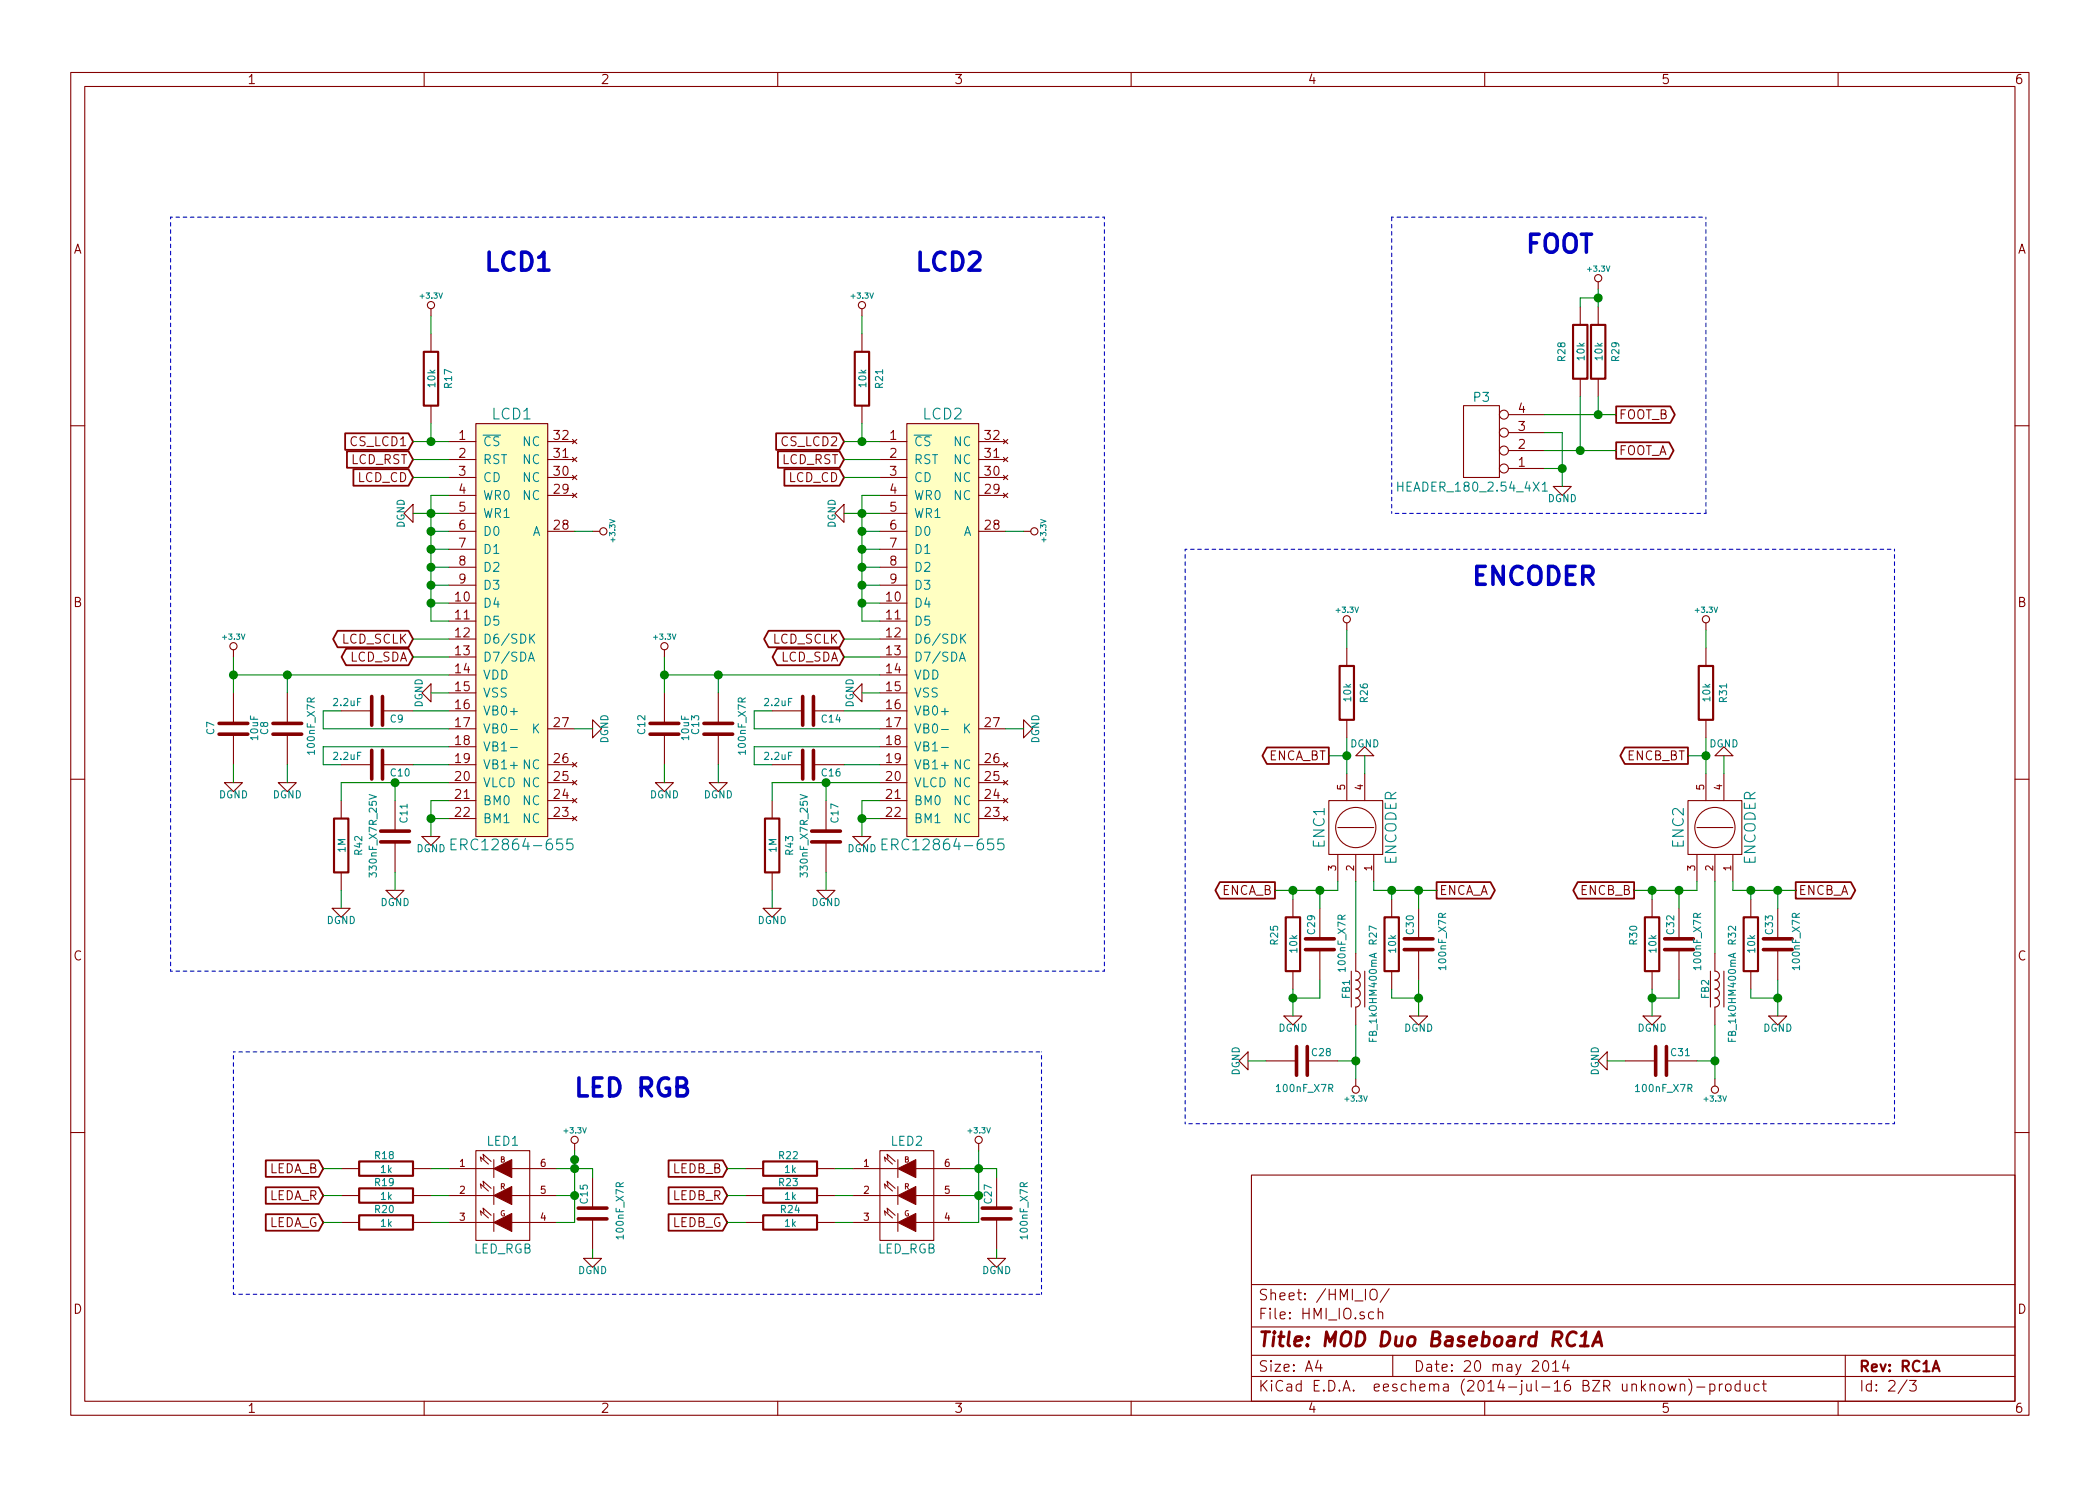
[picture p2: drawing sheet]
EESchema Schematic File Version 2
LIBS:power
LIBS:device
LIBS:transistors
LIBS:conn
LIBS:linear
LIBS:regul
LIBS:74xx
LIBS:cmos4000
LIBS:adc-dac
LIBS:memory
LIBS:xilinx
LIBS:special
LIBS:microcontrollers
LIBS:dsp
LIBS:microchip
LIBS:analog_switches
LIBS:motorola
LIBS:texas
LIBS:intel
LIBS:audio
LIBS:interface
LIBS:digital-audio
LIBS:philips
LIBS:display
LIBS:cypress
LIBS:siliconi
LIBS:opto
LIBS:atmel
LIBS:contrib
LIBS:valves
LIBS:Duo_Audio_HMI_RC1A
LIBS:Duo_TopBoard_RC1A-cache
EELAYER 25 0
EELAYER END
$Descr A4 11693 8268
encoding utf-8
Sheet 2 3
Title "MOD Duo Baseboard RC1A"
Date "20 may 2014"
Rev "RC1A"
Comp ""
Comment1 ""
Comment2 ""
Comment3 ""
Comment4 ""
$EndDescr
$Comp
L LED_RGB LED1
U 1 1
P 2800 6650
F 0 "LED1" H 2800 6950 50  0000 C CNN
F 1 "LED_RGB" H 2800 6350 50  0000 C CNN
F 2 "MOD_Footprints_Lib:LED_CLRTB_GFSF_1" H 2800 6800 60  0001 C CNN
F 3 "~" H 2800 6800 60  0000 C CNN
	1    2800 6650
	1    0    0    -1  
$EndComp
$Comp
L +3.3V #PWR033
U 1 1
P 3200 6400
F 0 "#PWR033" H 3200 6360 30  0001 C CNN
F 1 "+3.3V" H 3200 6510 30  0000 C CNN
F 2 "" H 3200 6400 60  0000 C CNN
F 3 "" H 3200 6400 60  0000 C CNN
	1    3200 6400
	1    0    0    -1  
$EndComp
Text GLabel 1800 6650 0    50   Input ~ 0
LEDA_R
$Comp
L R R19
U 1 1
P 2150 6650
F 0 "R19" V 2080 6640 40  0000 C CNN
F 1 "1k" V 2157 6651 40  0000 C CNN
F 2 "MOD_Footprints_Lib:SM0603" V 2080 6650 30  0001 C CNN
F 3 "~" H 2150 6650 30  0000 C CNN
	1    2150 6650
	0    1    1    0   
$EndComp
Text GLabel 1800 6800 0    50   Input ~ 0
LEDA_G
$Comp
L R R20
U 1 1
P 2150 6800
F 0 "R20" V 2080 6790 40  0000 C CNN
F 1 "1k" V 2157 6801 40  0000 C CNN
F 2 "MOD_Footprints_Lib:SM0603" V 2080 6800 30  0001 C CNN
F 3 "~" H 2150 6800 30  0000 C CNN
	1    2150 6800
	0    1    1    0   
$EndComp
$Comp
L R R18
U 1 1
P 2150 6500
F 0 "R18" V 2080 6490 40  0000 C CNN
F 1 "1k" V 2157 6501 40  0000 C CNN
F 2 "MOD_Footprints_Lib:SM0603" V 2080 6500 30  0001 C CNN
F 3 "~" H 2150 6500 30  0000 C CNN
	1    2150 6500
	0    1    1    0   
$EndComp
Text GLabel 1800 6500 0    50   Input ~ 0
LEDA_B
$Comp
L LED_RGB LED2
U 1 1
P 5050 6650
F 0 "LED2" H 5050 6950 50  0000 C CNN
F 1 "LED_RGB" H 5050 6350 50  0000 C CNN
F 2 "MOD_Footprints_Lib:LED_CLRTB_GFSF_1" H 5050 6800 60  0001 C CNN
F 3 "~" H 5050 6800 60  0000 C CNN
	1    5050 6650
	1    0    0    -1  
$EndComp
$Comp
L +3.3V #PWR034
U 1 1
P 5450 6400
F 0 "#PWR034" H 5450 6360 30  0001 C CNN
F 1 "+3.3V" H 5450 6510 30  0000 C CNN
F 2 "" H 5450 6400 60  0000 C CNN
F 3 "" H 5450 6400 60  0000 C CNN
	1    5450 6400
	1    0    0    -1  
$EndComp
Text GLabel 4050 6650 0    50   Input ~ 0
LEDB_R
$Comp
L R R23
U 1 1
P 4400 6650
F 0 "R23" V 4330 6640 40  0000 C CNN
F 1 "1k" V 4407 6651 40  0000 C CNN
F 2 "MOD_Footprints_Lib:SM0603" V 4330 6650 30  0001 C CNN
F 3 "~" H 4400 6650 30  0000 C CNN
	1    4400 6650
	0    1    1    0   
$EndComp
Text GLabel 4050 6800 0    50   Input ~ 0
LEDB_G
$Comp
L R R24
U 1 1
P 4400 6800
F 0 "R24" V 4330 6800 40  0000 C CNN
F 1 "1k" V 4407 6801 40  0000 C CNN
F 2 "MOD_Footprints_Lib:SM0603" V 4330 6800 30  0001 C CNN
F 3 "~" H 4400 6800 30  0000 C CNN
	1    4400 6800
	0    1    1    0   
$EndComp
$Comp
L R R22
U 1 1
P 4400 6500
F 0 "R22" V 4330 6490 40  0000 C CNN
F 1 "1k" V 4407 6501 40  0000 C CNN
F 2 "MOD_Footprints_Lib:SM0603" V 4330 6500 30  0001 C CNN
F 3 "~" H 4400 6500 30  0000 C CNN
	1    4400 6500
	0    1    1    0   
$EndComp
Text GLabel 4050 6500 0    50   Input ~ 0
LEDB_B
$Comp
L R R29
U 1 1
P 8900 1950
F 0 "R29" V 9000 1950 40  0000 C CNN
F 1 "10k" V 8907 1951 40  0000 C CNN
F 2 "MOD_Footprints_Lib:SM0603" V 8830 1950 30  0001 C CNN
F 3 "~" H 8900 1950 30  0000 C CNN
	1    8900 1950
	1    0    0    -1  
$EndComp
$Comp
L +3.3V #PWR035
U 1 1
P 8900 1600
F 0 "#PWR035" H 8900 1560 30  0001 C CNN
F 1 "+3.3V" H 8900 1710 30  0000 C CNN
F 2 "" H 8900 1600 60  0000 C CNN
F 3 "" H 8900 1600 60  0000 C CNN
	1    8900 1600
	1    0    0    -1  
$EndComp
Text GLabel 9000 2500 2    50   Output ~ 0
FOOT_A
$Comp
L R R28
U 1 1
P 8800 1950
F 0 "R28" V 8700 1950 40  0000 C CNN
F 1 "10k" V 8807 1951 40  0000 C CNN
F 2 "MOD_Footprints_Lib:SM0603" V 8730 1950 30  0001 C CNN
F 3 "~" H 8800 1950 30  0000 C CNN
	1    8800 1950
	1    0    0    -1  
$EndComp
Text GLabel 9000 2300 2    50   Output ~ 0
FOOT_B
$Comp
L ENCODER ENC1
U 1 1
P 7550 4600
F 0 "ENC1" V 7350 4600 60  0000 C CNN
F 1 "ENCODER" V 7750 4600 60  0000 C CNN
F 2 "MOD_Footprints_Lib:ENCODER_PEC11R-4xxxF-Sxxxx" H 7550 4600 60  0001 C CNN
F 3 "" H 7550 4600 60  0000 C CNN
	1    7550 4600
	1    0    0    -1  
$EndComp
$Comp
L R R26
U 1 1
P 7500 3850
F 0 "R26" V 7600 3850 40  0000 C CNN
F 1 "10k" V 7507 3851 40  0000 C CNN
F 2 "MOD_Footprints_Lib:SM0603" V 7430 3850 30  0001 C CNN
F 3 "~" H 7500 3850 30  0000 C CNN
	1    7500 3850
	1    0    0    -1  
$EndComp
$Comp
L +3.3V #PWR036
U 1 1
P 7500 3500
F 0 "#PWR036" H 7500 3460 30  0001 C CNN
F 1 "+3.3V" H 7500 3610 30  0000 C CNN
F 2 "" H 7500 3500 60  0000 C CNN
F 3 "" H 7500 3500 60  0000 C CNN
	1    7500 3500
	1    0    0    -1  
$EndComp
$Comp
L DGND #PWR037
U 1 1
P 7600 4200
F 0 "#PWR037" H 7600 4200 40  0001 C CNN
F 1 "DGND" H 7600 4130 40  0000 C CNN
F 2 "" H 7600 4200 60  0000 C CNN
F 3 "" H 7600 4200 60  0000 C CNN
	1    7600 4200
	-1   0    0    1   
$EndComp
$Comp
L C C29
U 1 1
P 7350 5250
F 0 "C29" V 7400 5300 40  0000 L CNN
F 1 "100nF_X7R" V 7230 5090 40  0000 L CNN
F 2 "MOD_Footprints_Lib:SM0603" H 7388 5100 30  0001 C CNN
F 3 "~" H 7350 5250 60  0000 C CNN
	1    7350 5250
	-1   0    0    -1  
$EndComp
$Comp
L C C30
U 1 1
P 7900 5250
F 0 "C30" V 7950 5300 40  0000 L CNN
F 1 "100nF_X7R" V 7770 5100 40  0000 L CNN
F 2 "MOD_Footprints_Lib:SM0603" H 7938 5100 30  0001 C CNN
F 3 "~" H 7900 5250 60  0000 C CNN
	1    7900 5250
	-1   0    0    -1  
$EndComp
$Comp
L R R25
U 1 1
P 7200 5250
F 0 "R25" V 7100 5300 40  0000 C CNN
F 1 "10k" V 7207 5251 40  0000 C CNN
F 2 "MOD_Footprints_Lib:SM0603" V 7130 5250 30  0001 C CNN
F 3 "~" H 7200 5250 30  0000 C CNN
	1    7200 5250
	1    0    0    -1  
$EndComp
$Comp
L R R27
U 1 1
P 7750 5250
F 0 "R27" V 7650 5300 40  0000 C CNN
F 1 "10k" V 7757 5251 40  0000 C CNN
F 2 "MOD_Footprints_Lib:SM0603" V 7680 5250 30  0001 C CNN
F 3 "~" H 7750 5250 30  0000 C CNN
	1    7750 5250
	1    0    0    -1  
$EndComp
$Comp
L DGND #PWR038
U 1 1
P 7200 5650
F 0 "#PWR038" H 7200 5650 40  0001 C CNN
F 1 "DGND" H 7200 5580 40  0000 C CNN
F 2 "" H 7200 5650 60  0000 C CNN
F 3 "" H 7200 5650 60  0000 C CNN
	1    7200 5650
	1    0    0    -1  
$EndComp
$Comp
L DGND #PWR039
U 1 1
P 7900 5650
F 0 "#PWR039" H 7900 5650 40  0001 C CNN
F 1 "DGND" H 7900 5580 40  0000 C CNN
F 2 "" H 7900 5650 60  0000 C CNN
F 3 "" H 7900 5650 60  0000 C CNN
	1    7900 5650
	1    0    0    -1  
$EndComp
Text GLabel 8000 4950 2    50   Output ~ 0
ENCA_A
Text GLabel 7100 4950 0    50   Output ~ 0
ENCA_B
Text GLabel 7400 4200 0    50   Output ~ 0
ENCA_BT
$Comp
L +3.3V #PWR040
U 1 1
P 7550 6000
F 0 "#PWR040" H 7550 5960 30  0001 C CNN
F 1 "+3.3V" H 7550 6110 30  0000 C CNN
F 2 "" H 7550 6000 60  0000 C CNN
F 3 "" H 7550 6000 60  0000 C CNN
	1    7550 6000
	-1   0    0    1   
$EndComp
$Comp
L C C28
U 1 1
P 7250 5900
F 0 "C28" V 7300 5950 40  0000 L CNN
F 1 "100nF_X7R" V 7100 5750 40  0000 L CNN
F 2 "MOD_Footprints_Lib:SM0603" H 7288 5750 30  0001 C CNN
F 3 "~" H 7250 5900 60  0000 C CNN
	1    7250 5900
	0    1    -1   0   
$EndComp
$Comp
L DGND #PWR041
U 1 1
P 6950 5900
F 0 "#PWR041" H 6950 5900 40  0001 C CNN
F 1 "DGND" H 6950 5830 40  0000 C CNN
F 2 "" H 6950 5900 60  0000 C CNN
F 3 "" H 6950 5900 60  0000 C CNN
	1    6950 5900
	0    1    1    0   
$EndComp
$Comp
L ENCODER ENC2
U 1 1
P 9550 4600
F 0 "ENC2" V 9350 4600 60  0000 C CNN
F 1 "ENCODER" V 9750 4600 60  0000 C CNN
F 2 "MOD_Footprints_Lib:ENCODER_PEC11R-4xxxF-Sxxxx" H 9550 4600 60  0001 C CNN
F 3 "" H 9550 4600 60  0000 C CNN
	1    9550 4600
	1    0    0    -1  
$EndComp
$Comp
L R R31
U 1 1
P 9500 3850
F 0 "R31" V 9600 3850 40  0000 C CNN
F 1 "10k" V 9507 3851 40  0000 C CNN
F 2 "MOD_Footprints_Lib:SM0603" V 9430 3850 30  0001 C CNN
F 3 "~" H 9500 3850 30  0000 C CNN
	1    9500 3850
	1    0    0    -1  
$EndComp
$Comp
L +3.3V #PWR042
U 1 1
P 9500 3500
F 0 "#PWR042" H 9500 3460 30  0001 C CNN
F 1 "+3.3V" H 9500 3610 30  0000 C CNN
F 2 "" H 9500 3500 60  0000 C CNN
F 3 "" H 9500 3500 60  0000 C CNN
	1    9500 3500
	1    0    0    -1  
$EndComp
$Comp
L DGND #PWR043
U 1 1
P 9600 4200
F 0 "#PWR043" H 9600 4200 40  0001 C CNN
F 1 "DGND" H 9600 4130 40  0000 C CNN
F 2 "" H 9600 4200 60  0000 C CNN
F 3 "" H 9600 4200 60  0000 C CNN
	1    9600 4200
	-1   0    0    1   
$EndComp
$Comp
L C C32
U 1 1
P 9350 5250
F 0 "C32" V 9400 5300 40  0000 L CNN
F 1 "100nF_X7R" V 9250 5100 40  0000 L CNN
F 2 "MOD_Footprints_Lib:SM0603" H 9388 5100 30  0001 C CNN
F 3 "~" H 9350 5250 60  0000 C CNN
	1    9350 5250
	-1   0    0    -1  
$EndComp
$Comp
L C C33
U 1 1
P 9900 5250
F 0 "C33" V 9950 5300 40  0000 L CNN
F 1 "100nF_X7R" V 9800 5100 40  0000 L CNN
F 2 "MOD_Footprints_Lib:SM0603" H 9938 5100 30  0001 C CNN
F 3 "~" H 9900 5250 60  0000 C CNN
	1    9900 5250
	-1   0    0    -1  
$EndComp
$Comp
L R R30
U 1 1
P 9200 5250
F 0 "R30" V 9100 5300 40  0000 C CNN
F 1 "10k" V 9207 5251 40  0000 C CNN
F 2 "MOD_Footprints_Lib:SM0603" V 9130 5250 30  0001 C CNN
F 3 "~" H 9200 5250 30  0000 C CNN
	1    9200 5250
	1    0    0    -1  
$EndComp
$Comp
L R R32
U 1 1
P 9750 5250
F 0 "R32" V 9650 5300 40  0000 C CNN
F 1 "10k" V 9757 5251 40  0000 C CNN
F 2 "MOD_Footprints_Lib:SM0603" V 9680 5250 30  0001 C CNN
F 3 "~" H 9750 5250 30  0000 C CNN
	1    9750 5250
	1    0    0    -1  
$EndComp
$Comp
L DGND #PWR044
U 1 1
P 9200 5650
F 0 "#PWR044" H 9200 5650 40  0001 C CNN
F 1 "DGND" H 9200 5580 40  0000 C CNN
F 2 "" H 9200 5650 60  0000 C CNN
F 3 "" H 9200 5650 60  0000 C CNN
	1    9200 5650
	1    0    0    -1  
$EndComp
$Comp
L DGND #PWR045
U 1 1
P 9900 5650
F 0 "#PWR045" H 9900 5650 40  0001 C CNN
F 1 "DGND" H 9900 5580 40  0000 C CNN
F 2 "" H 9900 5650 60  0000 C CNN
F 3 "" H 9900 5650 60  0000 C CNN
	1    9900 5650
	1    0    0    -1  
$EndComp
Text GLabel 10000 4950 2    50   Output ~ 0
ENCB_A
Text GLabel 9100 4950 0    50   Output ~ 0
ENCB_B
Text GLabel 9400 4200 0    50   Output ~ 0
ENCB_BT
$Comp
L +3.3V #PWR046
U 1 1
P 9550 6000
F 0 "#PWR046" H 9550 5960 30  0001 C CNN
F 1 "+3.3V" H 9550 6110 30  0000 C CNN
F 2 "" H 9550 6000 60  0000 C CNN
F 3 "" H 9550 6000 60  0000 C CNN
	1    9550 6000
	-1   0    0    1   
$EndComp
$Comp
L C C31
U 1 1
P 9250 5900
F 0 "C31" V 9300 5950 40  0000 L CNN
F 1 "100nF_X7R" V 9100 5750 40  0000 L CNN
F 2 "MOD_Footprints_Lib:SM0603" H 9288 5750 30  0001 C CNN
F 3 "~" H 9250 5900 60  0000 C CNN
	1    9250 5900
	0    1    -1   0   
$EndComp
$Comp
L DGND #PWR047
U 1 1
P 8950 5900
F 0 "#PWR047" H 8950 5900 40  0001 C CNN
F 1 "DGND" H 8950 5830 40  0000 C CNN
F 2 "" H 8950 5900 60  0000 C CNN
F 3 "" H 8950 5900 60  0000 C CNN
	1    8950 5900
	0    1    1    0   
$EndComp
$Comp
L FERRITE_BEAD FB2
U 1 1
P 9550 5500
F 0 "FB2" H 9550 5550 40  0000 C CNN
F 1 "FB_1kOHM400mA" H 9500 5400 40  0000 C CNN
F 2 "MOD_Footprints_Lib:SM0805" H 9300 5450 60  0001 C CNN
F 3 "" H 9300 5450 60  0000 C CNN
	1    9550 5500
	0    -1   -1   0   
$EndComp
$Comp
L FERRITE_BEAD FB1
U 1 1
P 7550 5500
F 0 "FB1" H 7550 5550 40  0000 C CNN
F 1 "FB_1kOHM400mA" H 7500 5400 40  0000 C CNN
F 2 "MOD_Footprints_Lib:SM0805" H 7300 5450 60  0001 C CNN
F 3 "" H 7300 5450 60  0000 C CNN
	1    7550 5500
	0    -1   -1   0   
$EndComp
$Comp
L DGND #PWR048
U 1 1
P 8700 2700
F 0 "#PWR048" H 8700 2700 40  0001 C CNN
F 1 "DGND" H 8700 2630 40  0000 C CNN
F 2 "" H 8700 2700 60  0000 C CNN
F 3 "" H 8700 2700 60  0000 C CNN
	1    8700 2700
	1    0    0    -1  
$EndComp
Text Notes 3200 6100 0    100  ~ 20
LED RGB
Text Notes 8200 3250 0    100  ~ 20
ENCODER
Text Notes 8500 1400 0    100  ~ 20
FOOT
$Comp
L CONN_4 P3
U 1 1
P 8250 2450
F 0 "P3" H 8250 2200 50  0000 C CNN
F 1 "HEADER_180_2.54_4X1" H 8300 2700 50  0000 C CNN
F 2 "MOD_Footprints_Lib:Pin_Header_180_2.54_1x4" H 8250 2450 60  0001 C CNN
F 3 "" H 8250 2450 60  0000 C CNN
	1    8250 2450
	-1   0    0    1   
$EndComp
$Comp
L C C27
U 1 1
P 5550 6750
F 0 "C27" V 5600 6800 40  0000 L CNN
F 1 "100nF_X7R" V 5400 6600 40  0000 L CNN
F 2 "MOD_Footprints_Lib:SM0603" H 5588 6600 30  0001 C CNN
F 3 "~" H 5550 6750 60  0000 C CNN
	1    5550 6750
	-1   0    0    -1  
$EndComp
$Comp
L C C15
U 1 1
P 3300 6750
F 0 "C15" V 3350 6800 40  0000 L CNN
F 1 "100nF_X7R" V 3150 6600 40  0000 L CNN
F 2 "MOD_Footprints_Lib:SM0603" H 3338 6600 30  0001 C CNN
F 3 "~" H 3300 6750 60  0000 C CNN
	1    3300 6750
	-1   0    0    -1  
$EndComp
$Comp
L DGND #PWR049
U 1 1
P 3300 7000
F 0 "#PWR049" H 3300 7000 40  0001 C CNN
F 1 "DGND" H 3300 6930 40  0000 C CNN
F 2 "" H 3300 7000 60  0000 C CNN
F 3 "" H 3300 7000 60  0000 C CNN
	1    3300 7000
	1    0    0    -1  
$EndComp
$Comp
L DGND #PWR050
U 1 1
P 5550 7000
F 0 "#PWR050" H 5550 7000 40  0001 C CNN
F 1 "DGND" H 5550 6930 40  0000 C CNN
F 2 "" H 5550 7000 60  0000 C CNN
F 3 "" H 5550 7000 60  0000 C CNN
	1    5550 7000
	1    0    0    -1  
$EndComp
Text Notes 5100 1500 0    100  ~ 20
LCD2
Text GLabel 2300 3550 0    50   BiDi ~ 0
LCD_SCLK
Text GLabel 2300 3650 0    50   BiDi ~ 0
LCD_SDA
Text GLabel 4700 2450 0    50   Input ~ 0
CS_LCD2
$Comp
L R R21
U 1 1
P 4800 2100
F 0 "R21" V 4900 2100 40  0000 C CNN
F 1 "10k" V 4807 2101 40  0000 C CNN
F 2 "MOD_Footprints_Lib:SM0603" V 4730 2100 30  0001 C CNN
F 3 "~" H 4800 2100 30  0000 C CNN
	1    4800 2100
	1    0    0    -1  
$EndComp
Text GLabel 2300 2550 0    50   Input ~ 0
LCD_RST
Text GLabel 2300 2650 0    50   Input ~ 0
LCD_CD
Text Notes 2700 1500 0    100  ~ 20
LCD1
Text GLabel 2300 2450 0    50   Input ~ 0
CS_LCD1
$Comp
L R R17
U 1 1
P 2400 2100
F 0 "R17" V 2500 2100 40  0000 C CNN
F 1 "10k" V 2407 2101 40  0000 C CNN
F 2 "MOD_Footprints_Lib:SM0603" V 2330 2100 30  0001 C CNN
F 3 "~" H 2400 2100 30  0000 C CNN
	1    2400 2100
	1    0    0    -1  
$EndComp
$Comp
L +3.3V #PWR051
U 1 1
P 2400 1750
F 0 "#PWR051" H 2400 1710 30  0001 C CNN
F 1 "+3.3V" H 2400 1860 30  0000 C CNN
F 2 "" H 2400 1750 60  0000 C CNN
F 3 "" H 2400 1750 60  0000 C CNN
	1    2400 1750
	-1   0    0    -1  
$EndComp
$Comp
L ERC12864-655 LCD1
U 1 1
P 2850 3500
F 0 "LCD1" H 2850 4700 60  0000 C CNN
F 1 "ERC12864-655" H 2850 2300 60  0000 C CNN
F 2 "MOD_Footprints_Lib:ERC12864-655" H 2800 3500 60  0001 C CNN
F 3 "" H 2800 3500 60  0000 C CNN
	1    2850 3500
	1    0    0    -1  
$EndComp
$Comp
L DGND #PWR052
U 1 1
P 3300 4050
F 0 "#PWR052" H 3300 4050 40  0001 C CNN
F 1 "DGND" H 3300 3980 40  0000 C CNN
F 2 "" H 3300 4050 60  0000 C CNN
F 3 "" H 3300 4050 60  0000 C CNN
	1    3300 4050
	0    -1   -1   0   
$EndComp
$Comp
L +3.3V #PWR053
U 1 1
P 3300 2950
F 0 "#PWR053" H 3300 2910 30  0001 C CNN
F 1 "+3.3V" H 3300 3060 30  0000 C CNN
F 2 "" H 3300 2950 60  0000 C CNN
F 3 "" H 3300 2950 60  0000 C CNN
	1    3300 2950
	0    1    -1   0   
$EndComp
$Comp
L C C8
U 1 1
P 1600 4050
F 0 "C8" V 1730 4015 40  0000 L CNN
F 1 "100nF_X7R" V 1470 3900 40  0000 L CNN
F 2 "MOD_Footprints_Lib:SM0603" H 1638 3900 30  0001 C CNN
F 3 "~" H 1600 4050 60  0000 C CNN
	1    1600 4050
	-1   0    0    -1  
$EndComp
$Comp
L C C7
U 1 1
P 1300 4050
F 0 "C7" V 1430 4015 40  0000 L CNN
F 1 "10uF" V 1186 3981 40  0000 L CNN
F 2 "MOD_Footprints_Lib:SM0603" H 1338 3900 30  0001 C CNN
F 3 "~" H 1300 4050 60  0000 C CNN
	1    1300 4050
	-1   0    0    -1  
$EndComp
$Comp
L DGND #PWR054
U 1 1
P 1300 4350
F 0 "#PWR054" H 1300 4350 40  0001 C CNN
F 1 "DGND" H 1300 4280 40  0000 C CNN
F 2 "" H 1300 4350 60  0000 C CNN
F 3 "" H 1300 4350 60  0000 C CNN
	1    1300 4350
	1    0    0    -1  
$EndComp
$Comp
L DGND #PWR055
U 1 1
P 1600 4350
F 0 "#PWR055" H 1600 4350 40  0001 C CNN
F 1 "DGND" H 1600 4280 40  0000 C CNN
F 2 "" H 1600 4350 60  0000 C CNN
F 3 "" H 1600 4350 60  0000 C CNN
	1    1600 4350
	1    0    0    -1  
$EndComp
$Comp
L DGND #PWR056
U 1 1
P 2400 3850
F 0 "#PWR056" H 2400 3850 40  0001 C CNN
F 1 "DGND" H 2400 3780 40  0000 C CNN
F 2 "" H 2400 3850 60  0000 C CNN
F 3 "" H 2400 3850 60  0000 C CNN
	1    2400 3850
	0    1    1    0   
$EndComp
$Comp
L DGND #PWR057
U 1 1
P 2300 2850
F 0 "#PWR057" H 2300 2850 40  0001 C CNN
F 1 "DGND" H 2300 2780 40  0000 C CNN
F 2 "" H 2300 2850 60  0000 C CNN
F 3 "" H 2300 2850 60  0000 C CNN
	1    2300 2850
	0    1    1    0   
$EndComp
Wire Wire Line
	3100 6500 3300 6500
Wire Wire Line
	3200 6400 3200 6800
Wire Wire Line
	3200 6650 3100 6650
Connection ~ 3200 6500
Wire Wire Line
	3200 6800 3100 6800
Connection ~ 3200 6650
Wire Wire Line
	1900 6650 1800 6650
Wire Wire Line
	2400 6500 2500 6500
Wire Wire Line
	1800 6800 1900 6800
Wire Wire Line
	1900 6500 1800 6500
Wire Wire Line
	2400 6650 2500 6650
Wire Wire Line
	2500 6800 2400 6800
Wire Wire Line
	5350 6500 5550 6500
Wire Wire Line
	5450 6400 5450 6800
Wire Wire Line
	5450 6650 5350 6650
Connection ~ 5450 6500
Wire Wire Line
	5450 6800 5350 6800
Connection ~ 5450 6650
Wire Wire Line
	4150 6650 4050 6650
Wire Wire Line
	4650 6500 4750 6500
Wire Wire Line
	4050 6800 4150 6800
Wire Wire Line
	4150 6500 4050 6500
Wire Wire Line
	4650 6650 4750 6650
Wire Wire Line
	4750 6800 4650 6800
Wire Wire Line
	8900 1600 8900 1700
Wire Wire Line
	8600 2300 9000 2300
Wire Wire Line
	8900 2300 8900 2200
Connection ~ 8900 2300
Wire Wire Line
	7500 3500 7500 3600
Wire Wire Line
	7500 4100 7500 4300
Wire Wire Line
	7600 4200 7600 4300
Wire Wire Line
	7100 4950 7450 4950
Wire Wire Line
	7200 4950 7200 5000
Connection ~ 7350 4950
Wire Wire Line
	7350 5450 7350 5550
Wire Wire Line
	7350 5550 7200 5550
Wire Wire Line
	7200 5500 7200 5650
Wire Wire Line
	7350 5050 7350 4950
Wire Wire Line
	7450 4950 7450 4900
Wire Wire Line
	7650 4900 7650 4950
Wire Wire Line
	7650 4950 8000 4950
Wire Wire Line
	7750 4950 7750 5000
Wire Wire Line
	7900 4950 7900 5050
Connection ~ 7750 4950
Wire Wire Line
	7900 5450 7900 5650
Wire Wire Line
	7900 5550 7750 5550
Wire Wire Line
	7750 5550 7750 5500
Connection ~ 7200 5550
Connection ~ 7900 5550
Connection ~ 7200 4950
Connection ~ 7900 4950
Wire Wire Line
	7400 4200 7500 4200
Connection ~ 7500 4200
Wire Wire Line
	7550 5300 7550 4900
Wire Wire Line
	7550 5700 7550 6000
Wire Wire Line
	7450 5900 7550 5900
Connection ~ 7550 5900
Wire Wire Line
	6950 5900 7050 5900
Wire Wire Line
	9500 3500 9500 3600
Wire Wire Line
	9500 4100 9500 4300
Wire Wire Line
	9600 4200 9600 4300
Wire Wire Line
	9100 4950 9450 4950
Wire Wire Line
	9200 4950 9200 5000
Connection ~ 9350 4950
Wire Wire Line
	9350 5450 9350 5550
Wire Wire Line
	9350 5550 9200 5550
Wire Wire Line
	9200 5500 9200 5650
Wire Wire Line
	9350 5050 9350 4950
Wire Wire Line
	9450 4950 9450 4900
Wire Wire Line
	9650 4900 9650 4950
Wire Wire Line
	9650 4950 10000 4950
Wire Wire Line
	9750 4950 9750 5000
Wire Wire Line
	9900 4950 9900 5050
Connection ~ 9750 4950
Wire Wire Line
	9900 5450 9900 5650
Wire Wire Line
	9900 5550 9750 5550
Wire Wire Line
	9750 5550 9750 5500
Connection ~ 9200 5550
Connection ~ 9900 5550
Connection ~ 9200 4950
Connection ~ 9900 4950
Wire Wire Line
	9400 4200 9500 4200
Connection ~ 9500 4200
Wire Wire Line
	9550 5300 9550 4900
Wire Wire Line
	9550 5700 9550 6000
Wire Wire Line
	9450 5900 9550 5900
Connection ~ 9550 5900
Wire Wire Line
	8950 5900 9050 5900
Wire Wire Line
	8800 1700 8800 1650
Wire Wire Line
	8800 1650 8900 1650
Connection ~ 8900 1650
Wire Wire Line
	8600 2500 9000 2500
Wire Wire Line
	8600 2600 8700 2600
Wire Wire Line
	8700 2400 8700 2700
Connection ~ 8800 2500
Wire Wire Line
	8800 2200 8800 2500
Wire Notes Line
	6600 3050 6600 6250
Wire Notes Line
	10550 3050 10550 6250
Wire Wire Line
	8700 2400 8600 2400
Connection ~ 8700 2600
Wire Wire Line
	5550 6500 5550 6550
Wire Wire Line
	3300 7000 3300 6950
Wire Wire Line
	5550 6950 5550 7000
Wire Wire Line
	3300 6500 3300 6550
Wire Wire Line
	3200 6500 3200 6450
Connection ~ 3200 6450
Wire Notes Line
	1300 5850 5800 5850
Wire Notes Line
	1300 7200 5800 7200
Wire Notes Line
	1300 7200 1300 5850
Wire Wire Line
	2300 3550 2500 3550
Wire Wire Line
	2300 3650 2500 3650
Wire Wire Line
	2300 2550 2500 2550
Wire Wire Line
	2300 2650 2500 2650
Wire Notes Line
	950  1200 6150 1200
Wire Notes Line
	6150 1200 6150 5400
Wire Notes Line
	6150 5400 950  5400
Wire Notes Line
	950  5400 950  1200
Wire Wire Line
	2400 1750 2400 1850
Wire Wire Line
	2400 2350 2400 2450
Connection ~ 2400 2450
Wire Notes Line
	10550 6250 6600 6250
Wire Notes Line
	6600 3050 10550 3050
Wire Notes Line
	5800 7200 5800 5850
Wire Notes Line
	7750 2850 7750 1200
Wire Notes Line
	9500 1200 9500 2850
Wire Wire Line
	3200 4050 3300 4050
Wire Wire Line
	3200 2950 3300 2950
Wire Wire Line
	1300 4250 1300 4350
Wire Wire Line
	1600 4250 1600 4350
Wire Wire Line
	1300 3650 1300 3850
Wire Wire Line
	1300 3750 2500 3750
Wire Wire Line
	1600 3850 1600 3750
Connection ~ 1600 3750
Wire Wire Line
	2400 3850 2500 3850
Wire Wire Line
	2300 2450 2500 2450
Wire Wire Line
	2400 3450 2500 3450
Wire Wire Line
	2400 2750 2400 3450
Wire Wire Line
	2400 2950 2500 2950
Wire Wire Line
	2500 3050 2400 3050
Connection ~ 2400 3050
Wire Wire Line
	2500 3150 2400 3150
Connection ~ 2400 3150
Wire Wire Line
	2500 3250 2400 3250
Connection ~ 2400 3250
Connection ~ 2400 3350
Wire Wire Line
	2500 2750 2400 2750
Connection ~ 2400 2950
Wire Wire Line
	2300 2850 2500 2850
Connection ~ 2400 2850
Wire Wire Line
	2400 3350 2500 3350
$Comp
L +3.3V #PWR058
U 1 1
P 1300 3650
F 0 "#PWR058" H 1300 3610 30  0001 C CNN
F 1 "+3.3V" H 1300 3760 30  0000 C CNN
F 2 "" H 1300 3650 60  0000 C CNN
F 3 "" H 1300 3650 60  0000 C CNN
	1    1300 3650
	-1   0    0    -1  
$EndComp
Connection ~ 1300 3750
Wire Wire Line
	2500 4450 2400 4450
Wire Wire Line
	2400 4450 2400 4650
Wire Wire Line
	2400 4550 2500 4550
$Comp
L DGND #PWR059
U 1 1
P 2400 4650
F 0 "#PWR059" H 2400 4650 40  0001 C CNN
F 1 "DGND" H 2400 4580 40  0000 C CNN
F 2 "" H 2400 4650 60  0000 C CNN
F 3 "" H 2400 4650 60  0000 C CNN
	1    2400 4650
	1    0    0    -1  
$EndComp
Connection ~ 2400 4550
$Comp
L C C11
U 1 1
P 2200 4650
F 0 "C11" V 2154 4722 40  0000 L CNN
F 1 "330nF_X7R_25V" V 2325 4418 40  0000 L CNN
F 2 "MOD_Footprints_Lib:SM0603" H 2238 4500 30  0001 C CNN
F 3 "~" H 2200 4650 60  0000 C CNN
	1    2200 4650
	-1   0    0    -1  
$EndComp
Wire Wire Line
	1900 4350 2500 4350
Wire Wire Line
	2200 4350 2200 4450
$Comp
L R R42
U 1 1
P 1900 4700
F 0 "R42" V 2000 4700 40  0000 C CNN
F 1 "1M" V 1907 4701 40  0000 C CNN
F 2 "MOD_Footprints_Lib:SM0603" V 1830 4700 30  0001 C CNN
F 3 "~" H 1900 4700 30  0000 C CNN
	1    1900 4700
	1    0    0    -1  
$EndComp
Wire Wire Line
	1900 4450 1900 4350
Connection ~ 2200 4350
$Comp
L DGND #PWR060
U 1 1
P 2200 4950
F 0 "#PWR060" H 2200 4950 40  0001 C CNN
F 1 "DGND" H 2200 4880 40  0000 C CNN
F 2 "" H 2200 4950 60  0000 C CNN
F 3 "" H 2200 4950 60  0000 C CNN
	1    2200 4950
	1    0    0    -1  
$EndComp
Wire Wire Line
	2200 4850 2200 4950
$Comp
L DGND #PWR061
U 1 1
P 1900 5050
F 0 "#PWR061" H 1900 5050 40  0001 C CNN
F 1 "DGND" H 1900 4980 40  0000 C CNN
F 2 "" H 1900 5050 60  0000 C CNN
F 3 "" H 1900 5050 60  0000 C CNN
	1    1900 5050
	1    0    0    -1  
$EndComp
Wire Wire Line
	1900 4950 1900 5050
$Comp
L C C9
U 1 1
P 2100 3950
F 0 "C9" V 2058 4020 40  0000 L CNN
F 1 "2.2uF" V 2150 3700 40  0000 L CNN
F 2 "MOD_Footprints_Lib:SM0603" H 2138 3800 30  0001 C CNN
F 3 "~" H 2100 3950 60  0000 C CNN
	1    2100 3950
	0    1    -1   0   
$EndComp
Wire Wire Line
	2300 3950 2500 3950
Wire Wire Line
	2500 4050 1800 4050
Wire Wire Line
	1800 4050 1800 3950
Wire Wire Line
	1800 3950 1900 3950
$Comp
L C C10
U 1 1
P 2100 4250
F 0 "C10" V 2058 4320 40  0000 L CNN
F 1 "2.2uF" V 2150 4000 40  0000 L CNN
F 2 "MOD_Footprints_Lib:SM0603" H 2138 4100 30  0001 C CNN
F 3 "~" H 2100 4250 60  0000 C CNN
	1    2100 4250
	0    1    -1   0   
$EndComp
Wire Wire Line
	2300 4250 2500 4250
Wire Wire Line
	2500 4150 1800 4150
Wire Wire Line
	1800 4150 1800 4250
Wire Wire Line
	1800 4250 1900 4250
Text GLabel 4700 3550 0    50   BiDi ~ 0
LCD_SCLK
Text GLabel 4700 3650 0    50   BiDi ~ 0
LCD_SDA
Text GLabel 4700 2550 0    50   Input ~ 0
LCD_RST
Text GLabel 4700 2650 0    50   Input ~ 0
LCD_CD
$Comp
L +3.3V #PWR062
U 1 1
P 4800 1750
F 0 "#PWR062" H 4800 1710 30  0001 C CNN
F 1 "+3.3V" H 4800 1860 30  0000 C CNN
F 2 "" H 4800 1750 60  0000 C CNN
F 3 "" H 4800 1750 60  0000 C CNN
	1    4800 1750
	-1   0    0    -1  
$EndComp
$Comp
L ERC12864-655 LCD2
U 1 1
P 5250 3500
F 0 "LCD2" H 5250 4700 60  0000 C CNN
F 1 "ERC12864-655" H 5250 2300 60  0000 C CNN
F 2 "MOD_Footprints_Lib:ERC12864-655" H 5200 3500 60  0001 C CNN
F 3 "" H 5200 3500 60  0000 C CNN
	1    5250 3500
	1    0    0    -1  
$EndComp
$Comp
L DGND #PWR063
U 1 1
P 5700 4050
F 0 "#PWR063" H 5700 4050 40  0001 C CNN
F 1 "DGND" H 5700 3980 40  0000 C CNN
F 2 "" H 5700 4050 60  0000 C CNN
F 3 "" H 5700 4050 60  0000 C CNN
	1    5700 4050
	0    -1   -1   0   
$EndComp
$Comp
L +3.3V #PWR064
U 1 1
P 5700 2950
F 0 "#PWR064" H 5700 2910 30  0001 C CNN
F 1 "+3.3V" H 5700 3060 30  0000 C CNN
F 2 "" H 5700 2950 60  0000 C CNN
F 3 "" H 5700 2950 60  0000 C CNN
	1    5700 2950
	0    1    -1   0   
$EndComp
$Comp
L C C13
U 1 1
P 4000 4050
F 0 "C13" V 4130 4015 40  0000 L CNN
F 1 "100nF_X7R" V 3870 3900 40  0000 L CNN
F 2 "MOD_Footprints_Lib:SM0603" H 4038 3900 30  0001 C CNN
F 3 "~" H 4000 4050 60  0000 C CNN
	1    4000 4050
	-1   0    0    -1  
$EndComp
$Comp
L C C12
U 1 1
P 3700 4050
F 0 "C12" V 3830 4015 40  0000 L CNN
F 1 "10uF" V 3586 3981 40  0000 L CNN
F 2 "MOD_Footprints_Lib:SM0603" H 3738 3900 30  0001 C CNN
F 3 "~" H 3700 4050 60  0000 C CNN
	1    3700 4050
	-1   0    0    -1  
$EndComp
$Comp
L DGND #PWR065
U 1 1
P 3700 4350
F 0 "#PWR065" H 3700 4350 40  0001 C CNN
F 1 "DGND" H 3700 4280 40  0000 C CNN
F 2 "" H 3700 4350 60  0000 C CNN
F 3 "" H 3700 4350 60  0000 C CNN
	1    3700 4350
	1    0    0    -1  
$EndComp
$Comp
L DGND #PWR066
U 1 1
P 4000 4350
F 0 "#PWR066" H 4000 4350 40  0001 C CNN
F 1 "DGND" H 4000 4280 40  0000 C CNN
F 2 "" H 4000 4350 60  0000 C CNN
F 3 "" H 4000 4350 60  0000 C CNN
	1    4000 4350
	1    0    0    -1  
$EndComp
$Comp
L DGND #PWR067
U 1 1
P 4800 3850
F 0 "#PWR067" H 4800 3850 40  0001 C CNN
F 1 "DGND" H 4800 3780 40  0000 C CNN
F 2 "" H 4800 3850 60  0000 C CNN
F 3 "" H 4800 3850 60  0000 C CNN
	1    4800 3850
	0    1    1    0   
$EndComp
$Comp
L DGND #PWR068
U 1 1
P 4700 2850
F 0 "#PWR068" H 4700 2850 40  0001 C CNN
F 1 "DGND" H 4700 2780 40  0000 C CNN
F 2 "" H 4700 2850 60  0000 C CNN
F 3 "" H 4700 2850 60  0000 C CNN
	1    4700 2850
	0    1    1    0   
$EndComp
Wire Wire Line
	4700 3550 4900 3550
Wire Wire Line
	4700 3650 4900 3650
Wire Wire Line
	4700 2550 4900 2550
Wire Wire Line
	4700 2650 4900 2650
Wire Wire Line
	4800 1750 4800 1850
Wire Wire Line
	4800 2350 4800 2450
Connection ~ 4800 2450
Wire Wire Line
	5600 4050 5700 4050
Wire Wire Line
	5600 2950 5700 2950
Wire Wire Line
	3700 4250 3700 4350
Wire Wire Line
	4000 4250 4000 4350
Wire Wire Line
	3700 3650 3700 3850
Wire Wire Line
	3700 3750 4900 3750
Wire Wire Line
	4000 3850 4000 3750
Connection ~ 4000 3750
Wire Wire Line
	4800 3850 4900 3850
Wire Wire Line
	4700 2450 4900 2450
Wire Wire Line
	4800 3450 4900 3450
Wire Wire Line
	4800 2750 4800 3450
Wire Wire Line
	4800 2950 4900 2950
Wire Wire Line
	4900 3050 4800 3050
Connection ~ 4800 3050
Wire Wire Line
	4900 3150 4800 3150
Connection ~ 4800 3150
Wire Wire Line
	4900 3250 4800 3250
Connection ~ 4800 3250
Connection ~ 4800 3350
Wire Wire Line
	4900 2750 4800 2750
Connection ~ 4800 2950
Wire Wire Line
	4700 2850 4900 2850
Connection ~ 4800 2850
Wire Wire Line
	4800 3350 4900 3350
$Comp
L +3.3V #PWR069
U 1 1
P 3700 3650
F 0 "#PWR069" H 3700 3610 30  0001 C CNN
F 1 "+3.3V" H 3700 3760 30  0000 C CNN
F 2 "" H 3700 3650 60  0000 C CNN
F 3 "" H 3700 3650 60  0000 C CNN
	1    3700 3650
	-1   0    0    -1  
$EndComp
Connection ~ 3700 3750
Wire Wire Line
	4900 4450 4800 4450
Wire Wire Line
	4800 4450 4800 4650
Wire Wire Line
	4800 4550 4900 4550
$Comp
L DGND #PWR070
U 1 1
P 4800 4650
F 0 "#PWR070" H 4800 4650 40  0001 C CNN
F 1 "DGND" H 4800 4580 40  0000 C CNN
F 2 "" H 4800 4650 60  0000 C CNN
F 3 "" H 4800 4650 60  0000 C CNN
	1    4800 4650
	1    0    0    -1  
$EndComp
Connection ~ 4800 4550
$Comp
L C C17
U 1 1
P 4600 4650
F 0 "C17" V 4554 4722 40  0000 L CNN
F 1 "330nF_X7R_25V" V 4725 4418 40  0000 L CNN
F 2 "MOD_Footprints_Lib:SM0603" H 4638 4500 30  0001 C CNN
F 3 "~" H 4600 4650 60  0000 C CNN
	1    4600 4650
	-1   0    0    -1  
$EndComp
Wire Wire Line
	4300 4350 4900 4350
Wire Wire Line
	4600 4350 4600 4450
$Comp
L R R43
U 1 1
P 4300 4700
F 0 "R43" V 4400 4700 40  0000 C CNN
F 1 "1M" V 4307 4701 40  0000 C CNN
F 2 "MOD_Footprints_Lib:SM0603" V 4230 4700 30  0001 C CNN
F 3 "~" H 4300 4700 30  0000 C CNN
	1    4300 4700
	1    0    0    -1  
$EndComp
Wire Wire Line
	4300 4450 4300 4350
Connection ~ 4600 4350
$Comp
L DGND #PWR071
U 1 1
P 4600 4950
F 0 "#PWR071" H 4600 4950 40  0001 C CNN
F 1 "DGND" H 4600 4880 40  0000 C CNN
F 2 "" H 4600 4950 60  0000 C CNN
F 3 "" H 4600 4950 60  0000 C CNN
	1    4600 4950
	1    0    0    -1  
$EndComp
Wire Wire Line
	4600 4850 4600 4950
$Comp
L DGND #PWR072
U 1 1
P 4300 5050
F 0 "#PWR072" H 4300 5050 40  0001 C CNN
F 1 "DGND" H 4300 4980 40  0000 C CNN
F 2 "" H 4300 5050 60  0000 C CNN
F 3 "" H 4300 5050 60  0000 C CNN
	1    4300 5050
	1    0    0    -1  
$EndComp
Wire Wire Line
	4300 4950 4300 5050
$Comp
L C C14
U 1 1
P 4500 3950
F 0 "C14" V 4458 4020 40  0000 L CNN
F 1 "2.2uF" V 4550 3700 40  0000 L CNN
F 2 "MOD_Footprints_Lib:SM0603" H 4538 3800 30  0001 C CNN
F 3 "~" H 4500 3950 60  0000 C CNN
	1    4500 3950
	0    1    -1   0   
$EndComp
Wire Wire Line
	4700 3950 4900 3950
Wire Wire Line
	4900 4050 4200 4050
Wire Wire Line
	4200 4050 4200 3950
Wire Wire Line
	4200 3950 4300 3950
$Comp
L C C16
U 1 1
P 4500 4250
F 0 "C16" V 4458 4320 40  0000 L CNN
F 1 "2.2uF" V 4550 4000 40  0000 L CNN
F 2 "MOD_Footprints_Lib:SM0603" H 4538 4100 30  0001 C CNN
F 3 "~" H 4500 4250 60  0000 C CNN
	1    4500 4250
	0    1    -1   0   
$EndComp
Wire Wire Line
	4700 4250 4900 4250
Wire Wire Line
	4900 4150 4200 4150
Wire Wire Line
	4200 4150 4200 4250
Wire Wire Line
	4200 4250 4300 4250
Wire Notes Line
	7750 1200 9500 1200
Wire Notes Line
	9500 2850 7750 2850
$EndSCHEMATC
